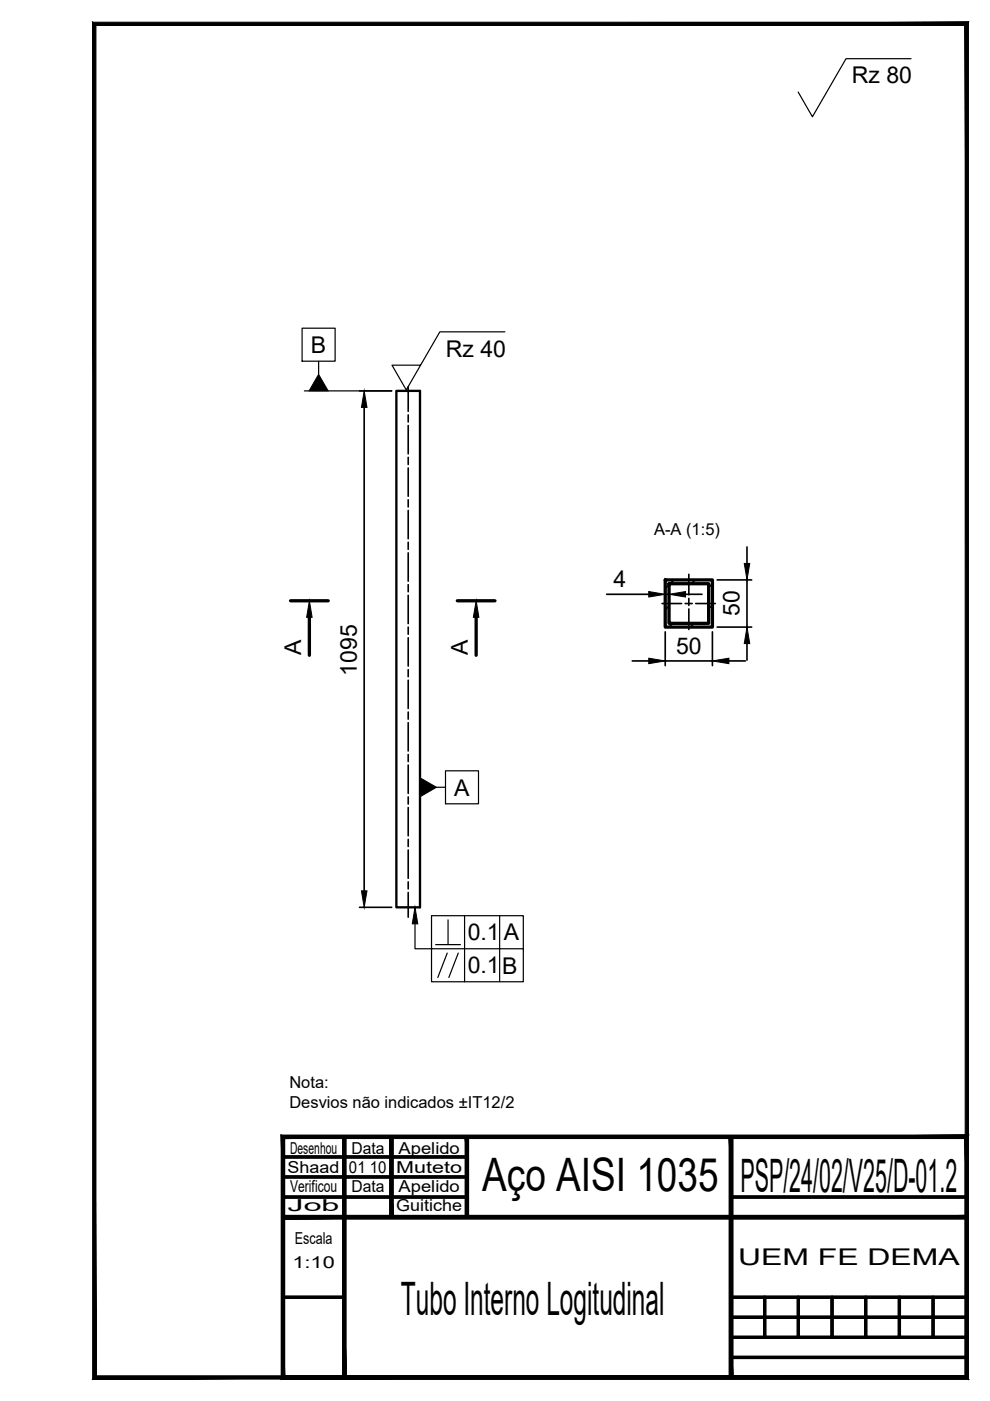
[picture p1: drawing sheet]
<svg xmlns="http://www.w3.org/2000/svg" width="210mm" height="297mm" viewBox="0 0 210 297" stroke-linecap="round" stroke-linejoin="round" font-family="sans-serif">
<!-- layer: MD_Visible -->
<path d="M84 82.9h5v109.5h-5z" fill="none" stroke="#000" stroke-width=".5"/>
<!-- layer: contornos visiveis -->
<g fill="#000" stroke="#000" stroke-width=".21">
<path d="M65.6 127.4l.6 3.5h-1.2zM101 127.4l.5 3.5h-1.1z"/>
<path d="M60 257.7v.7l145-.7zM60 258.4l145-.7v.7z"/>
<path d="M60 257.7v.7l145-.7zM60 258.4l145-.7v.7z"/>
<path d="M72.6 241l.7 51v-51zM72.6 241l.7 51h-.7z"/>
<path d="M82.6 241v17h.7zM82.6 241h.7v17z"/>
<path d="M82.6 241l.7 17v-17zM82.6 241l.7 17h-.7z"/>
<path d="M98.6 241v17h.7zM98.6 241h.7v17z"/>
<path d="M98.6 241l.7 17v-17zM98.6 241l.7 17h-.7z"/>
<path d="M154.6 241l.7 51v-51zM154.6 241l.7 51h-.7z"/>
<path d="M154.6 241l.7 51v-51zM154.6 241l.7 51h-.7z"/>
<path d="M60 258.4h145v-.7zM60 257.7h145l-145 .7z"/>
<path d="M60 258.4h145v-.7zM60 257.7h145l-145 .7z"/>
<path d="M20.3 291.7l-.7 .7 185-.7zM19.6 292.4l185-.7 .7 .7zM204.6 5.4v286.3l.7 .7zM205.3 4.7v287.7l-.7-287zM20.3 5.4h184.3l.7-.7zM19.6 4.7h185.7l-185 .7zM19.6 4.7l.7 287v-286.3zM19.6 4.7l.7 287-.7 .7z"/>
<path d="M60.3 291.7l-.7 .7 145-.7zM59.6 292.4l145-.7 .7 .7zM204.6 241.4v50.3l.7 .7zM205.3 240.7v51.7l-.7-51zM60.3 241.4h144.3l.7-.7zM59.6 240.7h145.7l-145 .7zM59.6 240.7l.7 51v-50.3zM59.6 240.7l.7 51-.7 .7z"/>
<path d="M60.3 291.7l-.7 .7 145-.7zM59.6 292.4l145-.7 .7 .7zM204.6 241.4v50.3l.7 .7zM205.3 240.7v51.7l-.7-51zM60.3 241.4h144.3l.7-.7zM59.6 240.7h145.7l-145 .7zM59.6 240.7l.7 51v-50.3zM59.6 240.7l.7 51-.7 .7z"/>
<path d="M72.6 241v51h.7zM72.6 241h.7v51z"/>
<path d="M154.6 241v51h.7zM154.6 241h.7v51z"/>
<path d="M154.6 241v51h.7zM154.6 241h.7v51z"/>
</g>
<g fill="none" stroke="#000" stroke-width=".7">
<path d="M61.6 127.4h8M65.6 130.9v8M97 127.4h7.9M101 130.9v8M141 123h10v10h-10zM141.8 123.8h8.5v8.4h-8.5zM60 241h145v51h-145zM60 245.3h39M60 249.5h39M60 253.8h39M60 258h145M73 241v51"/>
<path d="M83 241v17M99 241v17M155 241v51M155 253.8h50M60 275h13M155 275h50M155 279.3h50M162.1 275v8.5M169.3 275v8.5M176.4 275v8.5M183.5 275v8.5M190.7 275v8.5"/>
<path d="M197.8 275v8.5M155 283.5h50M155 287.8h50"/>
</g>
<!-- layer: cotagem -->
<g fill="none" stroke="#000" stroke-width=".35">
<path d="M76.2 82.9h6.8M77.2 86.4v102.5M158.4 116v3.5M128.6 126h9M141 134v7.1M141 126h.8M141.8 125v2M145.4 126h3.4M151 134v7.1M152.1 123h7.3M152.1 133h7.3M158.4 123v10"/>
<path d="M158.4 136.5v3.5M134 140.1h3.6M141 140.1h10M154.5 140.1h3.6M76.2 192.4h6.8"/>
</g>
<path d="M77.2 82.9l.6 3.5h-1.2zM157.8 119.5h1.2l-.6 3.5zM137.6 139.5l3.4 .6-3.4 .6zM137.6 125.4l3.4 .6-3.4 .6zM141.8 126l3.6-.6v1.2zM151 140.1l3.5-.6v1.2zM158.4 133l.6 3.5h-1.2zM76.6 188.9h1.2l-.6 3.5z" fill="#000" stroke="#000" stroke-width=".21"/>
<!-- layer: hanchurras -->
<path d="M141.8 124l-.8 .8M141.8 128.5l-.8 .8M142.7 132.2l-.8 .8M142.9 123l-.8 .8M147.2 132.2l-.8 .8M147.4 123l-.8 .8M151 123.8l-.7 .8M151 128.3l-.7 .8M151 132.8l-.2 .2" fill="none" stroke="#000" stroke-width=".35"/>
<!-- layer: AM_5 -->
<g fill="none" stroke="#000" stroke-width=".25">
<path d="M193.2 12.4h-13.8l-7.1 12.4-3.1-5.3M64.1 69.6h7v7h-7zM67.6 76.6v2.8M107.1 70.4h-13.8l-7.2 12.3-3-5.3h6.1M64.5 82.9h18.5M92.6 166.9h1.9M94.5 163.4h7v7h-7zM88 195.9v5.3h23v6.9h-19.5v-14h19.5v7.1M95 195v5.3M98.5 194.1v14M105.9 194.1v14M92.4 200.3h5.2"/>
<path d="M94.8 202.1l-2 5.1M97.2 202.1l-2 5.1"/>
</g>
<!-- layer: linha de eixo -->
<g fill="none" stroke="#000" stroke-width=".35">
<path d="M86.6 82v5.2M86.6 88v1.5M86.6 90.2v6M86.6 97v1.5M86.6 99.2v6M86.6 106v1.5M86.6 108.2v6M86.6 115v1.5M86.6 117.2v6M86.6 124v1.5M86.6 126.2v6M86.6 133v1.5"/>
<path d="M86.6 135.2v6M140.4 128h4.1M145.3 128h1.5M146 121.8v4.3M146 126.9v1.5M146 129.1v4.4M147.5 128h4.2M86.6 142v1.5M86.6 144.2v6M86.6 151v1.5M86.6 153.2v6M86.6 160v1.5"/>
<path d="M86.6 162.2v6M86.6 169v1.5M86.6 171.2v6M86.6 178v1.5M86.6 180.2v6M86.6 187v1.5M86.6 189.2v5.3"/>
</g>
<!-- layer: AM_5 -->
<path d="M67.6 79.4l2 3.5h-4.1zM89 164.9l3.6 2-3.6 2zM88 192.4l.6 3.5h-1.2z" fill="#000" stroke="#000" stroke-width=".21"/>
<g font-size="9.8">
<text x="102.2" y="252.6">Aço AISI 1035</text>
<text x="157" y="252.8">PSP/24/02/V25/D-01.2</text>
<text x="85" y="278.8">Tubo Interno Logitudinal</text>
</g>
<g font-size="4.9">
<text x="180.6" y="17.7">Rz 80</text>
<text x="65.9" y="74.8">B</text>
<text x="94.5" y="75.6">Rz 40</text>
<text x="130.1" y="124.5">4</text>
<text x="156.8" y="130.7" transform="rotate(-90 156.8 130.7)">50</text>
<text x="63.8" y="138.9" transform="rotate(-90 63.8 138.9)">A</text>
<text x="75.7" y="143.2" transform="rotate(-90 75.7 143.2)">1095</text>
<text x="99.2" y="138.9" transform="rotate(-90 99.2 138.9)">A</text>
<text x="143.3" y="138.6">50</text>
<text x="96.3" y="168.7">A</text>
<text x="99.2" y="199.4">0.1</text>
<text x="106.8" y="199.4">A</text>
<text x="99.2" y="206.4">0.1</text>
<text x="106.5" y="206.4">B</text>
<text x="156.5" y="268.1">UEM FE DEMA</text>
</g>
<g font-size="3.5">
<text x="138.7" y="113.3">A-A (1:5)</text>
<text x="61.4" y="230.6">Nota:</text>
<text x="61.4" y="234.8">Desvios não indicados ±IT12/2</text>
<text x="61.5" y="244.6">Desenhou</text>
<text x="74.5" y="244.6">Data</text>
<text x="84.5" y="244.6">Apelido</text>
<text x="61" y="248.8">Shaad</text>
<text x="74" y="248.8">01 10</text>
<text x="84" y="248.8">Muteto</text>
<text x="61" y="256.8">Job</text>
<text x="61.5" y="252.6">Verificou</text>
<text x="74.5" y="252.6">Data</text>
<text x="84" y="256.8">Guitiche</text>
<text x="84.5" y="252.6">Apelido</text>
<text x="62.5" y="263.6">Escala</text>
<text x="62" y="268.8">1:10</text>
</g>
</svg>
